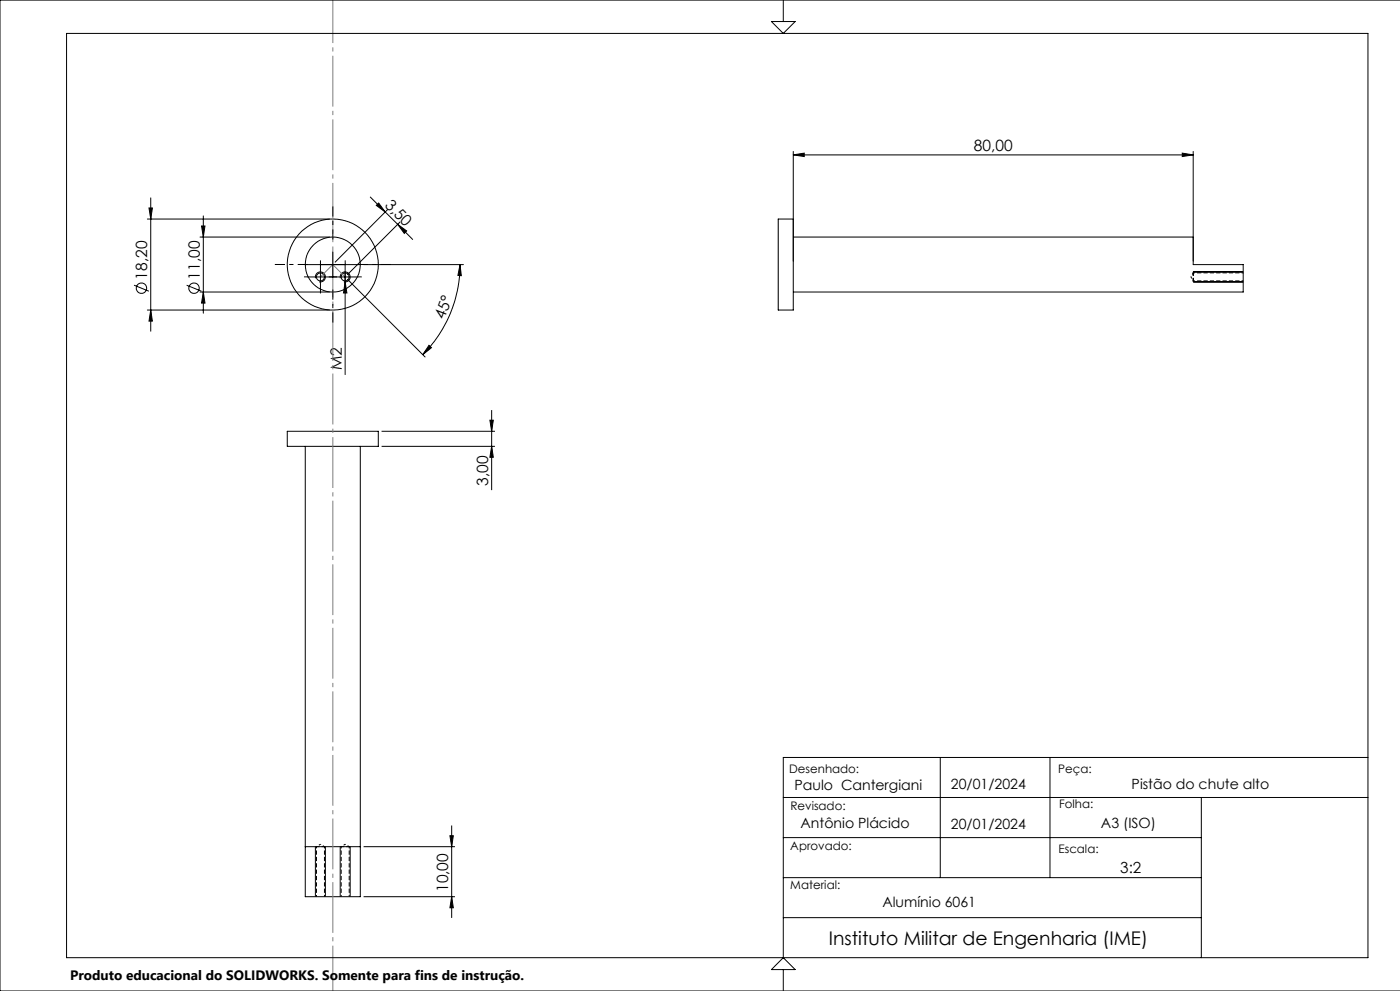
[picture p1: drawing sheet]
<svg xmlns="http://www.w3.org/2000/svg" width="420mm" height="297mm" viewBox="0 0 420 297" stroke-linecap="round" stroke-linejoin="round" font-family="sans-serif">
<g fill="none" stroke="#000" stroke-width=".3">
<path d="M20 10h390.4v277h-390.4zM231.4 6.5h7.1l-3.5 3.5zM235 0v6.5M420 0h-420v297h420M45.2 59.3v40M111.1 59.1l4.5 4.4M238 46.4l3.3-.5v1zM238 45.4v32.9M238 46.4h120M354.7 45.9l3.3 .5-3.3 .5zM358 45.4v32.9M44.2 65.6h54.6"/>
<path d="M44.7 62.3h1l-.5 3.3zM60 71h38.8M60.5 67.7h1l-.5 3.3zM61 64.7v29.2M91.6 79.3a8.3 8.3 0 0 0 8.2 8.2 8.3 8.3 0 0 0 8.3-8.2M91.6 79.3a8.3 8.3 0 0 1 8.2-8.3 8.3 8.3 0 0 1 8.3 8.3M91.6 79.3h16.5M96.1 79.2v7.5M99.8 75.5v7.5M103.5 79.2v33.1M109.1 79.3h29.9M112.9 61.6l.7-.7 2 2.6z"/>
<path d="M115.6 63.5l3.7 3.7M116.3 62.8l-15.8 15.8M119.3 67.2l4.5 4.6M119.3 67.2l2.7 2-.7 .8zM120 66.5l-15.8 15.8M138 79.3l.4 3.3-1-.1zM138 79.3a38 38 0 0 1-11.2 27M233.5 65.6h4.5v27.3h-4.5zM238 71h120v8.3h15v8.2h-135M40.2 85.5l4.5 1.8M44.2 92.9h54.6M45.2 92.9l.5 3.3h-1z"/>
<path d="M56 85.5l4.4 1.8M60 87.5h38.8M61 87.5l.5 3.3h-1zM92.4 83h14.9M94.7 83.4a1.5 1.5 0 0 1 1.3-1.9 1.5 1.5 0 0 1 1.6 1.6 1.5 1.5 0 0 1-1.9 1.4M102.1 83.4a1.51 1.51 0 0 1 1.3-1.9 1.51 1.51 0 0 1 1.7 1.6 1.51 1.51 0 0 1-1.9 1.4M103.5 84.5l.6 3.3h-1.1zM104.2 83.7l23.3 23.3M358 84.5h15M358 81.5h15M128.7 103.5l.7 .7-2.6 2.1zM86.2 129.3h27.3v4.5h-27.3z"/>
<path d="M91.6 133.8v134.9h16.5v-134.9M114.5 129.3h34M114.5 133.8h34M147 125.9h1l-.5 3.4zM147.5 122.9v24M147.5 133.8l.5 3.3h-1zM235 239h175.4M282.1 227v36M315 227v36M360.4 239v48M410.4 227h-175.4v60M91.6 253.7h16.5"/>
<path d="M94.6 253.7v15M97.6 253.7v15M102.1 253.7v15M105.1 253.7v15M109.1 253.7h27.4M135 250.5h1l-.5 3.2zM135.5 247.4v27.7M235 251h125.4M109.1 268.7h27.4M135.5 268.7l.5 3.4h-1zM235 275h125.4M235 263h125.4"/>
<path d="M231.4 290.6l3.6-3.6 3.5 3.6zM235 290.6v6.4"/>
<circle cx="99.8" cy="79.3" r="13.7"/>
<circle cx="42.4" cy="86.4" r="1.55"/>
<circle cx="58.2" cy="86.4" r="1.56"/>
<circle cx="96.1" cy="83" r="1.2"/>
<circle cx="103.5" cy="83" r="1.2"/>
</g>
<path d="M358 81.8v2.4" fill="none" stroke="#000" stroke-width=".3" stroke-dasharray="1.3 .6" stroke-dashoffset=".4" stroke-linecap="butt"/>
<path d="M358 84.2h15M373 81.8h-15M94.9 253.7v15M102.4 253.7v15M97.3 268.7v-15M104.8 268.7v-15" fill="none" stroke="#000" stroke-width=".3" stroke-dasharray="1.3 .6" stroke-dashoffset=".8" stroke-linecap="butt"/>
<path d="M357.3 83l.7 1.2M358 81.8l-.7 1.2M96.1 253l-1.2 .7M97.3 253.7l-1.2-.7M103.6 253l-1.2 .7M104.8 253.7l-1.2-.7" fill="none" stroke="#000" stroke-width=".3" stroke-dasharray="1.3 .6" stroke-dashoffset=".7" stroke-linecap="butt"/>
<path d="M96.1 83l3.7-3.7 3.7 3.7" fill="none" stroke="#808080" stroke-width=".3"/>
<path d="M99.9 0v297.1" fill="none" stroke="#808080" stroke-width=".3" stroke-dasharray="15.2 1.3 1.3 1.3" stroke-dashoffset="4.1" stroke-linecap="butt"/>
<path d="M92.4 79.3h-9.9M99.9 71.8v-9.9M107.4 79.3h9.9M99.9 86.8v9.9" fill="none" stroke="#000" stroke-width=".3" stroke-dasharray="15.2 1.3 1.3 1.3" stroke-dashoffset="12.2" stroke-linecap="butt"/>
<path d="M96.1 79.2v-1.2M103.6 79.2v-1.2M92.4 83h-1.2M96.1 86.7v1.2M99.8 83h-1.2M99.9 83h1.2M103.6 86.7v1.2M107.3 83h1.2" fill="none" stroke="#000" stroke-width=".3" stroke-dasharray="15.2 1.3 1.3 1.3" stroke-linecap="butt"/>
<path d="M358 81.5v3M97.6 253.7h-3M105.1 253.7h-3" fill="none" stroke="#000" stroke-width=".3" stroke-dasharray="1.3 .6" stroke-dashoffset=".1" stroke-linecap="butt"/>
<g fill="#000">
<path d="M103.5 84.5l.6 3.3h-1.1z"/>
<path d="M238 46.4l3.3-.5v1zM354.7 45.9l3.3 .5-3.3 .5z"/>
<path d="M112.9 61.6l.7-.7 2 2.6zM119.3 67.2l2.7 2-.7 .8z"/>
<path d="M45.2 92.9l.5 3.3h-1zM44.7 62.3h1l-.5 3.3zM61 87.5l.5 3.3h-1zM60.5 67.7h1l-.5 3.3z"/>
<path d="M128.7 103.5l.7 .7-2.6 2.1zM138 79.3l.4 3.3-1-.1z"/>
<path d="M147 125.9h1l-.5 3.4zM147.5 133.8l.5 3.3h-1zM135 250.5h1l-.5 3.2zM135.5 268.7l.5 3.4h-1z"/>
</g>
<text font-size="5.6" x="248.7" y="283.2">Instituto Militar de Engenharia (IME)</text>
<g font-size="4.7">
<text x="292.2" y="45.4">80,00</text>
<text x="115.2" y="61.7" transform="rotate(45 115.2 61.7)">3,50</text>
<text x="44.2" y="83.8" transform="rotate(-90 44.2 83.8)">18,20</text>
<text x="59.9" y="83.8" transform="rotate(-90 59.9 83.8)">11,00</text>
<text x="133.3" y="95.9" transform="rotate(-69 133.3 95.9)">45°</text>
<text x="102.6" y="110.9" transform="rotate(-90 102.6 110.9)">M2</text>
<text x="146.5" y="145.6" transform="rotate(-90 146.5 145.6)">3,00</text>
<text x="134.5" y="267.4" transform="rotate(-90 134.5 267.4)">10,00</text>
</g>
<text font-size="4.6" x="336.1" y="261.6">3:2</text>
<g font-size="4.2">
<text x="238.4" y="236.8">Paulo Cantergiani</text>
<text x="285.3" y="236.3">20/01/2024</text>
<text x="339.5" y="236.3">Pistão do chute alto</text>
<text x="240.2" y="248.1">Antônio Plácido</text>
<text x="285.3" y="248.4">20/01/2024</text>
<text x="330.3" y="248.1">A3 (ISO)</text>
<text x="264.7" y="271.9">Alumínio 6061</text>
</g>
<text font-size="4.1" x="21" y="293.7">Produto educacional do SOLIDWORKS. Somente para fins de instrução.</text>
<g font-size="3.5">
<text x="236.8" y="231.8">Desenhado:</text>
<text x="317.4" y="231.8">Peça:</text>
<text x="237.1" y="242.7">Revisado:</text>
<text x="317.7" y="242.1">Folha:</text>
<text x="237.1" y="254.7">Aprovado:</text>
<text x="317.5" y="255.7">Escala:</text>
<text x="237.1" y="266.6">Material:</text>
</g>
</svg>
